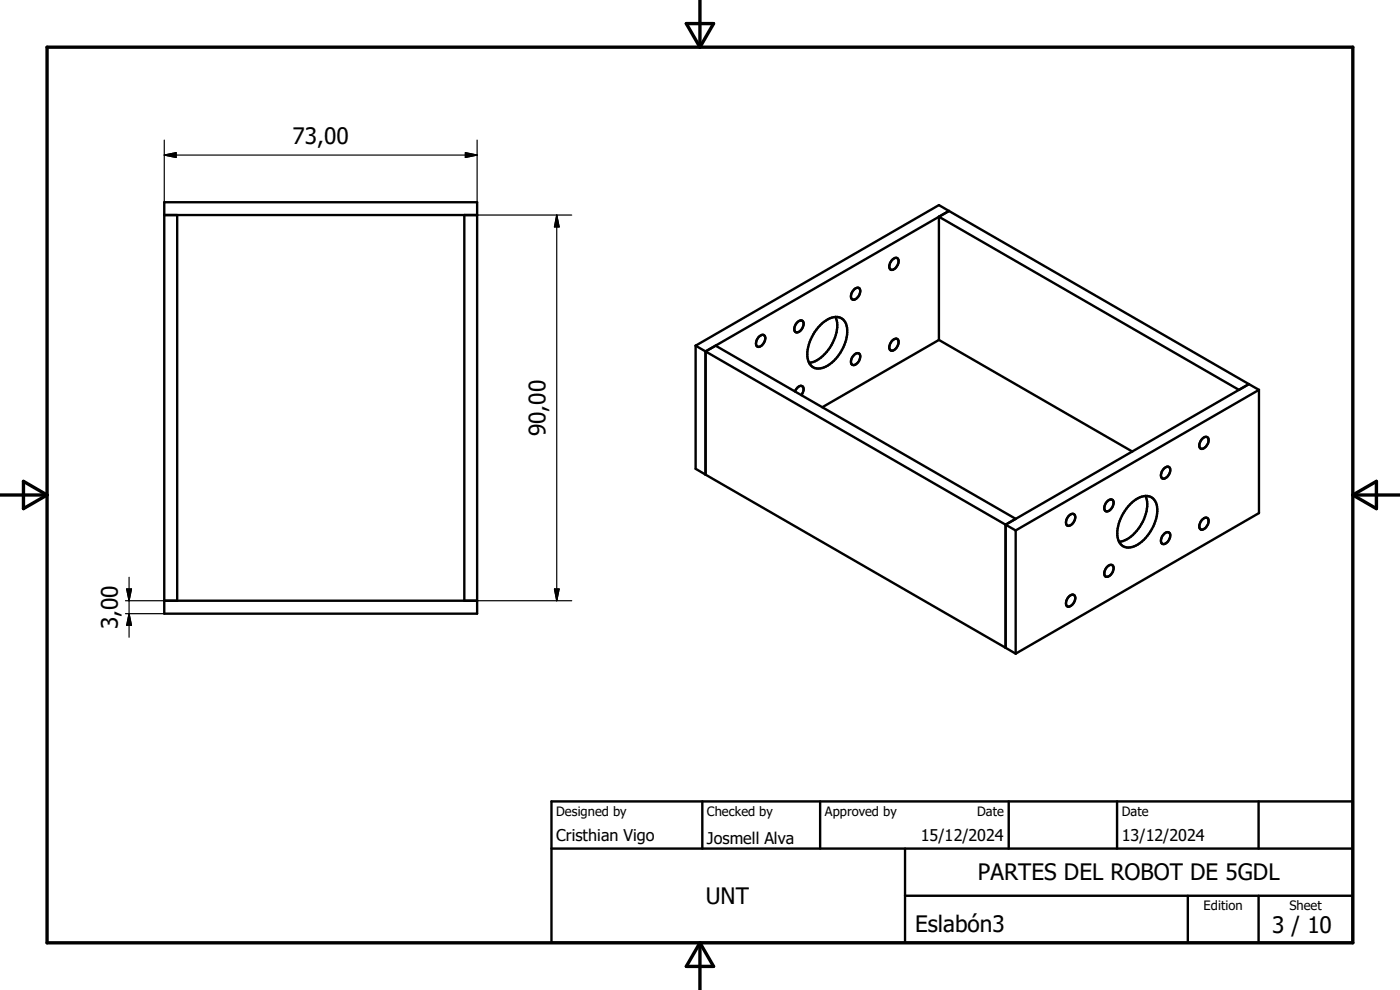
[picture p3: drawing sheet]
<svg xmlns="http://www.w3.org/2000/svg" width="297mm" height="210mm" viewBox="0 0 297 210" stroke-linecap="round" stroke-linejoin="round" font-family="sans-serif">
<g fill="none" stroke="#000" stroke-width=".51">
<path d="M34.8 42.9h66.4v87.3h-66.4zM34.8 45.6h66.4M37.6 45.6v81.8M98.5 45.6v81.8M189.3 55.1a.73 .73 0 0 1 1-.4 .73 .73 0 0 1 .3 1.1 1.58 1.58 0 0 1-1.6 1.4 1.47 1.47 0 0 1 .3-2.1zM199.2 46l63.6 36.7 2.2-1.2M199.2 46v26.1M201.3 44.8l-2.1-1.3-51.6 29.8M201.3 44.8l-51.6 29.8M201.3 44.8l-2.1 1.2M201.3 44.8l63.7 36.7M147.6 73.3v26.1l2.1 1.3"/>
<path d="M147.6 73.3l65.7 38M149.7 74.6v26.1M149.7 74.6l2.1-1.3 63.7 36.8-2.2 1.2M161 71.4a.71 .71 0 0 1 .8-.4 .71 .71 0 0 1 .6 .6 1.74 1.74 0 0 1-1.7 1.9 1.54 1.54 0 0 1 .3-2.1zM169.1 68.4a.73 .73 0 0 1 1-.4 .73 .73 0 0 1 .3 1 1.55 1.55 0 0 1-1.6 1.5 1.51 1.51 0 0 1 .3-2.1zM174 69a4.3 4.3 0 0 1 4.3-1.6 3.2 3.2 0 0 1 1.4 3.6 8.9 8.9 0 0 1-5.4 7.1 2.37 2.37 0 0 1-3-2.5 9.4 9.4 0 0 1 2.7-6.6zM177.2 67.2a7.3 7.3 0 0 1-1.5 7 6.1 6.1 0 0 1-4.1 2.8M181.2 75.3a.72 .72 0 0 1 1-.3 .72 .72 0 0 1 .3 1 1.55 1.55 0 0 1-1.7 1.4 1.48 1.48 0 0 1 .4-2.1zM181.2 61.4a.72 .72 0 0 1 1-.3 .72 .72 0 0 1 .3 1 1.54 1.54 0 0 1-1.7 1.4 1.52 1.52 0 0 1 .4-2.1zM189.3 72.2a.73 .73 0 0 1 1-.3 .73 .73 0 0 1 .3 1 1.58 1.58 0 0 1-1.6 1.4 1.47 1.47 0 0 1 .3-2.1zM199.2 72.1l-24.7 14.3M199.2 72.1l41 23.7"/>
<path d="M168.6 83a1.48 1.48 0 0 1 1.6-1.1 1.33 1.33 0 0 1-.2 1.9M246.9 99.4a.73 .73 0 0 1 1.1-.4 .73 .73 0 0 1 .2 1.1 1.58 1.58 0 0 1-1.6 1.4 1.52 1.52 0 0 1 .3-2.1zM255.1 93.1a.73 .73 0 0 1 1-.4 .73 .73 0 0 1 .3 1.1 1.64 1.64 0 0 1-1.7 1.4 1.47 1.47 0 0 1 .4-2.1zM265 81.5l2.1 1.2M265 81.5l-51.7 29.8M267.1 82.7v26.1l-51.6 29.9M267.1 82.7l-51.6 29.8M149.7 100.7l63.6 36.7M213.3 111.3v26.1M213.3 111.3l2.2 1.2M215.5 112.5v26.2M226.8 109.4a.73 .73 0 0 1 1-.4 .73 .73 0 0 1 .3 1.1 1.6 1.6 0 0 1-1.7 1.4 1.54 1.54 0 0 1 .4-2.1z"/>
<path d="M234.9 106.4a.73 .73 0 0 1 1-.4 .73 .73 0 0 1 .3 1 1.54 1.54 0 0 1-1.6 1.4 1.51 1.51 0 0 1 .3-2zM239.7 107a4.3 4.3 0 0 1 4.4-1.6 3.2 3.2 0 0 1 1.4 3.6 9.1 9.1 0 0 1-5 6.9 2.41 2.41 0 0 1-3.5-2.3 9.4 9.4 0 0 1 2.7-6.6zM243 105.2a7.3 7.3 0 0 1-1.5 7 6 6 0 0 1-4.1 2.7M246.9 113.3a.73 .73 0 0 1 1-.4 .73 .73 0 0 1 .3 1 1.58 1.58 0 0 1-1.6 1.5 1.48 1.48 0 0 1 .3-2.1zM255.1 110.2a.73 .73 0 0 1 1-.3 .73 .73 0 0 1 .3 1 1.58 1.58 0 0 1-1.7 1.4 1.47 1.47 0 0 1 .4-2.1zM34.8 127.4h66.4M213.3 137.4l2.2 1.3M226.8 126.5a.74 .74 0 0 1 1-.3 .74 .74 0 0 1 .3 1 1.61 1.61 0 0 1-1.7 1.5 1.54 1.54 0 0 1 .4-2.2zM234.9 120.2a.73 .73 0 0 1 1-.3 .73 .73 0 0 1 .3 1 1.44 1.44 0 0 1-1.8 1.3 1.69 1.69 0 0 1 .5-2zM117 170h170v30h-170zM149 170v10M174 170v10"/>
<path d="M214 170v10M237 170v10M267 170v10M117 180h170M192 190h95M192 180v20M252 190v10M267 190v10"/>
</g>
<path d="M10 10h277v190h-277zM145.6 5h5.8l-2.9 5zM148.5 0v10M0 105h10M5 102.1l5 2.9-5 2.9zM287 105h10M287 105l5-2.9v5.8zM148.5 200v10M148.5 200l2.9 5h-5.8z" fill="none" stroke="#000" stroke-width=".71"/>
<g fill="none" stroke="#000" stroke-width=".25">
<path d="M34.8 32.9h66.4M34.8 32.9l2.6-.5v1zM34.8 29.7v13.2M98.7 32.4l2.5 .5-2.5 .5zM101.2 29.7v13.2M101.2 45.6h20.1M118.1 45.6v81.8M118.1 45.6l.5 2.5h-1zM26.6 127.4h8.2M26.6 130.2h8.2M26.9 124.9h1l-.5 2.5zM27.4 122.5v12.7"/>
<path d="M27.4 130.2l.5 2.5h-1zM101.2 127.4h20.1M117.6 124.9h1l-.5 2.5z"/>
</g>
<path d="M34.8 32.9l2.6-.5v1zM98.7 32.4l2.5 .5-2.5 .5zM118.1 45.6l.5 2.5h-1zM26.9 124.9h1l-.5 2.5zM27.4 130.2l.5 2.5h-1zM117.6 124.9h1l-.5 2.5z" fill="#000" stroke="#000" stroke-width=".25"/>
<g font-size="4.8">
<text x="62.1" y="30.5">73,00</text>
<text x="115.7" y="92.5" transform="rotate(-90 115.7 92.5)">90,00</text>
<text x="25" y="133.5" transform="rotate(-90 25 133.5)">3,00</text>
<text x="149.7" y="191.8">UNT</text>
<text x="207.5" y="186.7">PARTES DEL ROBOT DE 5GDL</text>
<text x="194.2" y="197.8">Eslabón3</text>
<text x="269.9" y="198">3 / 10</text>
</g>
<g font-size="3.4">
<text x="118" y="178.3">Cristhian Vigo</text>
<text x="150" y="178.9">Josmell Alva</text>
<text x="195.4" y="178.5">15/12/2024</text>
<text x="238" y="178.5">13/12/2024</text>
</g>
<g font-size="2.7">
<text x="118" y="173.1">Designed by</text>
<text x="150" y="173.1">Checked by</text>
<text x="175" y="173.1">Approved by</text>
<text x="207.3" y="173">Date</text>
<text x="238" y="173">Date</text>
<text x="255.4" y="193.1">Edition</text>
<text x="273.6" y="193.1">Sheet</text>
</g>
</svg>
